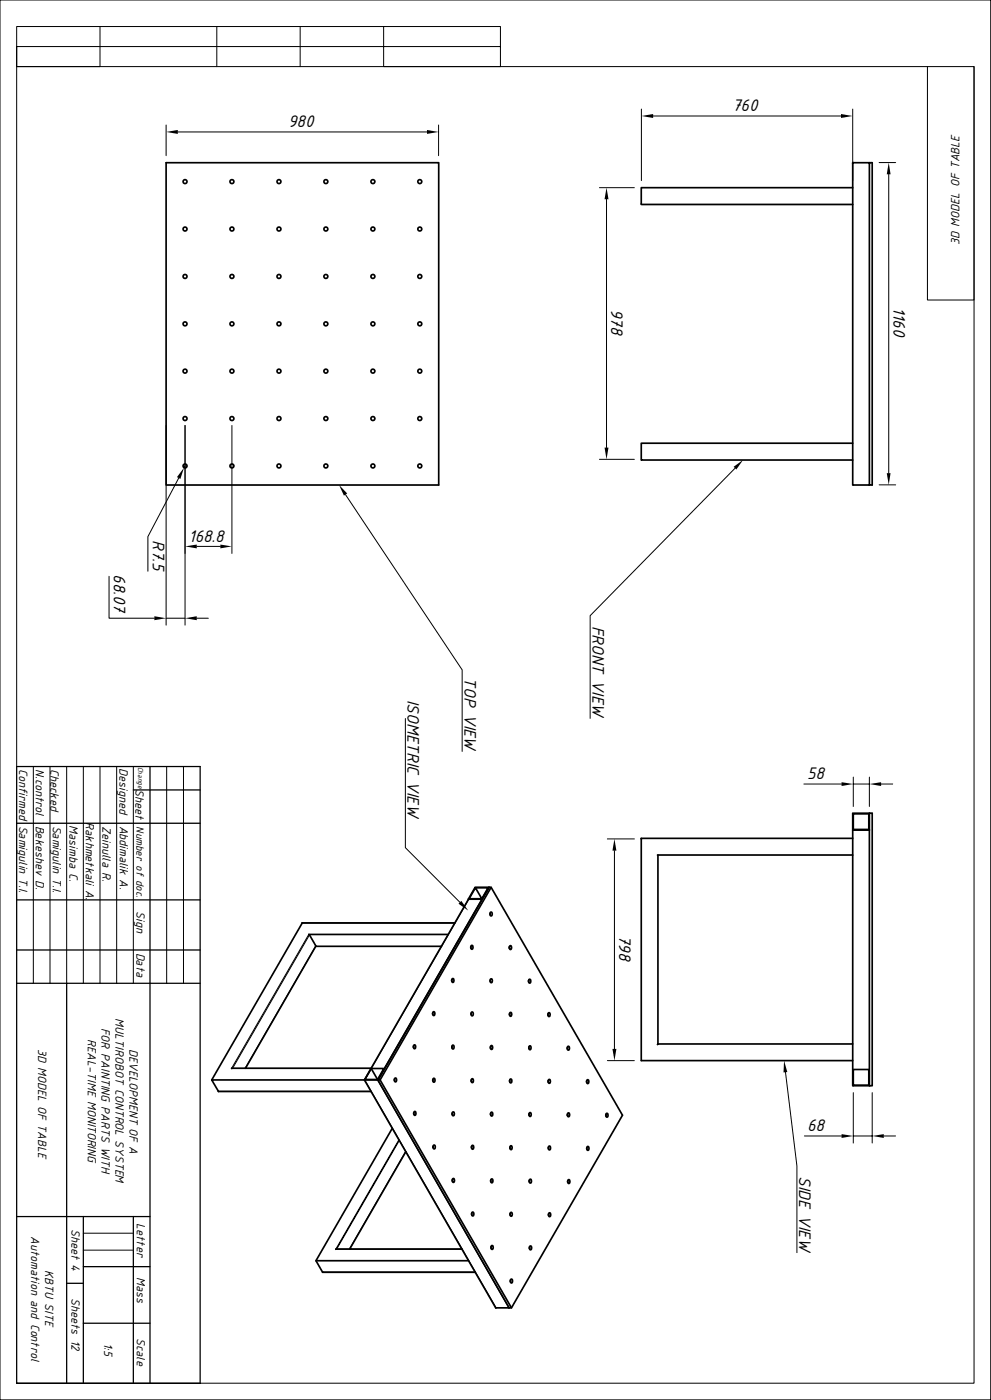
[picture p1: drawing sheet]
<svg xmlns="http://www.w3.org/2000/svg" width="297mm" height="420mm" viewBox="0 0 297 420" stroke-linecap="round" stroke-linejoin="round" font-family="sans-serif">
<g fill="none" stroke="#000" stroke-width=".51">
<path d="M49.8 48.8h81.7v96.7h-81.7zM255.6 56.3h-63.4v5h63.4M255.6 49v96.5h5M255.7 48.8l-.1 .2M255.7 48.8h4.9v.2M260.6 48.8h.8v96.7h-.8zM255.6 133h-63.4l.1 5h63.3M197.1 256.5h58.5M197.2 256.5v56.7M255.6 251.5h-63.4v66.7h63.4M255.6 244h5v5h-5zM255.6 249v76.7h4.9l.1-.2"/>
<path d="M255.7 244.1h4.7v4.7h-4.7zM255.7 249h4.9v76.5M260.6 244h.8v81.7h-.8v-.2M136.3 276.9h-45.7l-27.1 47.1M140.4 269.7v.1M140.4 269.7h4.1l-31.3 54.2-49.7 .1 2 3.4h45.7M140.4 269.7l-31.2 54.3 39.3 68.3h4.1M142.3 266.3l4.2-.1-2 3.6-4.1-.1zM142.5 266.3l1.9 3.3h-3.8zM142.5 266.3h3.8l-1.9 3.3M146.9 274v.4M146.9 273.8l.2-.2a.56 .56 0 0 1 .4 .6 .56 .56 0 0 1-.4 .5z"/>
<path d="M147.2 266.2l-33.3 57.8-.6 .1 39.3 68.2h.7l33.3-57.7-39.4-68.4h-.6l-33.3 57.8M94.7 283.9h37.6M134.3 280.3h-41.8l2.2 3.5-21.1 36.7M135.4 293.9v.4M135.5 293.7l.1-.1a.56 .56 0 0 1 .5 .5 .56 .56 0 0 1-.5 .6zM141.1 284v.4M141.2 283.8l.1-.2a.56 .56 0 0 1 .5 .6 .56 .56 0 0 1-.5 .5zM146.9 294v.4M147 293.8l.1-.1a.56 .56 0 0 1 .5 .5 .56 .56 0 0 1-.5 .6zM152.6 284.1v.4M152.7 283.8l.2-.1a.56 .56 0 0 1 .4 .6 .56 .56 0 0 1-.4 .5zM158.4 294.1v.5"/>
<path d="M158.5 293.9l.1-.1a.56 .56 0 0 1 .5 .5 .56 .56 0 0 1-.5 .6zM123.9 313.8v.4M124 313.6l.1-.1a.56 .56 0 0 1 .5 .5 .56 .56 0 0 1-.5 .6zM129.7 303.9v.4M129.8 303.7l.1-.2a.56 .56 0 0 1 .4 .6 .56 .56 0 0 1-.4 .5zM135.4 313.9v.4M135.5 313.7l.1-.1a.56 .56 0 0 1 .5 .5 .56 .56 0 0 1-.5 .6zM141.2 304v.4M141.3 303.7l.1-.1a.56 .56 0 0 1 .5 .6 .56 .56 0 0 1-.5 .5zM147 314v.5M147.1 313.8l.1-.1a.56 .56 0 0 1 .5 .5 .56 .56 0 0 1-.5 .6zM152.7 304.1v.4"/>
<path d="M152.8 303.9l.1-.2a.56 .56 0 0 1 .5 .6 .56 .56 0 0 1-.5 .5zM158.5 314.1v.4M158.6 313.9l.1-.1a.56 .56 0 0 1 .5 .5 .56 .56 0 0 1-.5 .6zM164.2 304.2v.4M164.3 304l.1-.2a.56 .56 0 0 1 .5 .6 .56 .56 0 0 1-.5 .5zM170 314.2v.5M170.1 314l.1-.1a.56 .56 0 0 1 .5 .6 .56 .56 0 0 1-.5 .5zM255.6 313.2h-58.4l-.1 .2M111.2 320.5h-41.8M111.3 320.5h3.8l-1.9 3.3h-3.9zM111.3 320.5l1.9 3.3M113.9 324l39.4 68.3"/>
<path d="M117.6 338.5l-22.9 39.7 2 3.5h45.8M118.2 323.8v.4M118.3 323.6l.1-.2a.56 .56 0 0 1 .5 .6 .56 .56 0 0 1-.5 .5zM124 333.8v.4M124.1 333.6l.1-.1a.56 .56 0 0 1 .5 .5 .56 .56 0 0 1-.5 .6zM129.7 323.8v.5M129.8 323.6l.1-.1a.56 .56 0 0 1 .5 .6 .56 .56 0 0 1-.5 .5zM135.5 333.9v.4M135.6 333.7l.1-.1a.56 .56 0 0 1 .5 .5 .56 .56 0 0 1-.5 .6zM141.2 324v.4M141.3 323.8l.1-.2a.56 .56 0 0 1 .5 .6 .56 .56 0 0 1-.5 .5zM147 334v.4"/>
<path d="M147.1 333.8l.1-.1a.56 .56 0 0 1 .5 .5 .56 .56 0 0 1-.5 .6zM152.7 324.1v.4M152.8 323.8l.2-.1a.56 .56 0 0 1 .4 .6 .56 .56 0 0 1-.4 .5zM158.5 334.1v.5M158.6 333.9l.2-.1a.56 .56 0 0 1 .4 .5 .56 .56 0 0 1-.4 .6zM164.3 324.2v.4M164.4 324l.1-.2a.56 .56 0 0 1 .5 .6 .56 .56 0 0 1-.5 .6zM170.1 334.2v.4M170.1 334.6h.1M170.1 334l.2-.1a.56 .56 0 0 1 .4 .5 .56 .56 0 0 1-.4 .6zM175.8 324.3v.4M175.9 324.1l.1-.2a.56 .56 0 0 1 .5 .6 .56 .56 0 0 1-.5 .5z"/>
<path d="M181.6 334.3v.5M181.6 334.6h.1M181.7 334.1l.1-.1a.56 .56 0 0 1 .4 .6 .56 .56 0 0 1-.4 .5zM255.7 320.8h4.7v4.7h-4.7zM121.6 345.5l-16.8 29.2M129.8 343.9v.4M129.9 343.7l.1-.2a.56 .56 0 0 1 .5 .6 .56 .56 0 0 1-.5 .5zM135.6 353.9v.4M135.6 353.7l.2-.1a.56 .56 0 0 1 .4 .5 .56 .56 0 0 1-.4 .6zM141.3 344v.4M141.4 343.7l.1-.1a.56 .56 0 0 1 .5 .6 .56 .56 0 0 1-.5 .5zM147.1 354v.5"/>
<path d="M147.2 353.8l.1-.1a.56 .56 0 0 1 .4 .5 .56 .56 0 0 1-.4 .6zM152.8 344.1v.4M152.9 343.9l.1-.2a.56 .56 0 0 1 .5 .6 .56 .56 0 0 1-.5 .5zM158.6 354.1v.4M158.7 353.9l.1-.1a.56 .56 0 0 1 .5 .5 .56 .56 0 0 1-.5 .6zM164.3 344.2v.4M164.4 344l.1-.2a.56 .56 0 0 1 .5 .6 .56 .56 0 0 1-.5 .5zM170.1 354.2v.5M170.2 354l.1-.1a.56 .56 0 0 1 .5 .6 .56 .56 0 0 1-.5 .5zM175.9 344.3v.4M175.9 344.1l.2-.1a.56 .56 0 0 1 .4 .5 .56 .56 0 0 1-.4 .6zM94.7 378.2h45.7"/>
<path d="M138.4 374.7l-37.8 .1M141.4 364v.4M141.4 363.8l.2-.2a.56 .56 0 0 1 .4 .6 .56 .56 0 0 1-.4 .5zM147.2 374v.4M147.2 373.8l.2-.1a.56 .56 0 0 1 .4 .5 .56 .56 0 0 1-.4 .6zM152.9 364.1v.4M153 363.9l.1-.2a.56 .56 0 0 1 .4 .6 .56 .56 0 0 1-.4 .5zM158.7 374.1v.5M158.8 373.9l.1-.1a.56 .56 0 0 1 .4 .6 .56 .56 0 0 1-.4 .5zM164.4 364.2v.4M164.5 364l.1-.1a.56 .56 0 0 1 .5 .5 .56 .56 0 0 1-.5 .6zM153 384.1v.4"/>
<path d="M153 383.9l.2-.1a.56 .56 0 0 1 .4 .5 .56 .56 0 0 1-.4 .6z"/>
<circle cx="55.5" cy="54.5" r=".59"/>
<circle cx="69.5" cy="54.5" r=".59"/>
<circle cx="83.6" cy="54.5" r=".59"/>
<circle cx="97.7" cy="54.5" r=".59"/>
<circle cx="111.8" cy="54.5" r=".59"/>
<circle cx="125.8" cy="54.5" r=".59"/>
<circle cx="55.5" cy="68.7" r=".59"/>
<circle cx="69.5" cy="68.7" r=".59"/>
<circle cx="83.6" cy="68.7" r=".59"/>
<circle cx="97.7" cy="68.7" r=".59"/>
<circle cx="111.8" cy="68.7" r=".59"/>
<circle cx="125.8" cy="68.7" r=".59"/>
<circle cx="55.5" cy="97.2" r=".59"/>
<circle cx="55.5" cy="82.9" r=".59"/>
<circle cx="69.5" cy="97.2" r=".59"/>
<circle cx="69.5" cy="82.9" r=".59"/>
<circle cx="83.6" cy="97.2" r=".59"/>
<circle cx="83.6" cy="82.9" r=".59"/>
<circle cx="97.7" cy="97.2" r=".59"/>
<circle cx="97.7" cy="82.9" r=".59"/>
<circle cx="111.8" cy="97.2" r=".59"/>
<circle cx="111.8" cy="82.9" r=".59"/>
<circle cx="125.8" cy="82.9" r=".59"/>
<circle cx="125.8" cy="97.2" r=".59"/>
<circle cx="55.5" cy="111.3" r=".59"/>
<circle cx="69.5" cy="111.3" r=".59"/>
<circle cx="83.6" cy="111.3" r=".59"/>
<circle cx="97.7" cy="111.3" r=".59"/>
<circle cx="111.8" cy="111.3" r=".59"/>
<circle cx="125.8" cy="111.3" r=".59"/>
<circle cx="55.5" cy="139.8" r=".59"/>
<circle cx="55.5" cy="125.6" r=".59"/>
<circle cx="69.5" cy="125.6" r=".59"/>
<circle cx="69.5" cy="139.8" r=".59"/>
<circle cx="83.6" cy="139.8" r=".59"/>
<circle cx="83.6" cy="125.6" r=".59"/>
<circle cx="97.7" cy="125.6" r=".59"/>
<circle cx="97.7" cy="139.8" r=".59"/>
<circle cx="111.8" cy="139.8" r=".59"/>
<circle cx="111.8" cy="125.6" r=".59"/>
<circle cx="125.8" cy="139.8" r=".59"/>
<circle cx="125.8" cy="125.6" r=".59"/>
</g>
<g fill="none" stroke="#000" stroke-width=".3">
<path d="M0 0h296.9v419.9h-296.9zM30 8v12h-25M65 8v12M90 8v12M115 8v12h35v-12h-145v12v-6h145M278 20v70h13.9v-70M49.8 37.5v9.2M53.3 39.6h74.7M131.4 37.5v9.2M192.2 32.7v21.5M195.7 34.8h56.4M255.6 32.7v21.5"/>
<path d="M179.7 56.3h10.4M181.8 59.8v74.5M263.5 48.8h4.9M266.4 52.3v89.6M49.8 127.6v59.9M55.5 139.7l-.3 .6M55.5 127.6v59.9M69.5 127.6v38.4M179.7 137.8h10.4M53.6 143.4l-9.3 17.6v10.4M103.5 148.4l35 52.6v24.4M220.3 140.5l-43.4 44.2v30.8"/>
<path d="M263.5 145.5h4.9M32.7 172.9v12.6h13.6M59 163.9h7M49.8 185.5h5.7M59 185.5h3.4M121.5 215.6v38.7l16.3 16.4M5 230v185h286.9v-395h-286.9v395h55M10 230v65M15 230v65M20 230v65M25 230v65M30 230v65"/>
<path d="M35 230v65M40 230v65M50 230v65M55 230v65M240.9 235.2h11.3M255.7 233.1v8.8M255.7 235.2h4.9M260.6 233.1v8.8M264.1 235.2h3.4M182 251.7h8.1M184.1 255.2v59.5M90.6 276.9h45.7"/>
<path d="M140.5 269.7l-31.2 54.3 39.4 68.3M146.6 266.2l-33.2 57.8M92.5 280.3l-23.1 40.2h41.8M92.8 280.5l-23.1 40M94.7 283.8l-21.2 36.7M182 318.2h8.1M65.4 327.4h45.8M113.1 324l39.4 68.3M113.3 323.8v.1M235.4 321.6l3.4 28.2v26M255.7 327.8v15.1M261.4 327.8v15.1"/>
<path d="M119.5 341.9l-18.9 32.9h37.9M119.7 342.1l-18.8 32.6M121.6 345.4l-16.9 29.3M241.1 340.8h11.1M255.7 340.8h5.7M264.9 340.8h3.5M25 370h14.8M25 375h14.8M96.6 381.6h45.8"/>
</g>
<circle cx="170.1" cy="334.3" r=".25" fill="#000"/>
<g fill="#000">
<path d="M49.8 39.6l3.5-.6v1.2zM128 39l3.4 .6-3.4 .6zM192.2 34.8l3.5-.6v1.2zM252.1 34.2l3.5 .6-3.5 .6zM181.8 56.3l.6 3.5h-1.2zM266.4 48.8l.5 3.5h-1.1zM181.2 134.3h1.2l-.6 3.5zM55.2 140.3l-1.1 3.4-1.1-.6zM101.6 145.5l2.5 2.5-1 .7zM219.9 140l2.8-2-2 2.8zM265.8 141.9h1.1l-.5 3.6zM55.5 163.9l3.5-.5v1.1z"/>
<path d="M66 163.4l3.5 .5-3.5 .6zM46.3 184.9l3.5 .6-3.5 .6zM55.5 185.5l3.5-.6v1.2zM252.2 234.7l3.5 .5-3.5 .6zM260.6 235.2l3.5-.5v1.1zM184.1 251.7l.6 3.5h-1.1zM138.3 270.3l2 2.9-2.9-2.1zM183.6 314.7h1.1l-.6 3.5zM235 318.2l1 3.4-1.2 .1zM252.2 340.2l3.5 .6-3.5 .6zM261.4 340.8l3.5-.6v1.2z"/>
</g>
<g fill="none" stroke="#000" stroke-width=".38">
<path d="M5 230h55v185M40 237h20M45 230v185M5 247h55M5 270h55M5 295h55M5 285h55M20 295v120M5 365h40M25 380h20M25 365v50M40 365v50"/>
<path d="M20 385h5M25 397h20"/>
</g>
<g font-size="5.4">
<text x="219.4" y="33.4">760</text>
<text x="86.3" y="38.2">980</text>
<text x="183.2" y="92.7" transform="rotate(90 183.2 92.7)">978</text>
<text x="267.8" y="92.1" transform="rotate(90 267.8 92.1)">1160</text>
<text x="45.8" y="162" transform="rotate(90 45.8 162)">R7.5</text>
<text x="56.5" y="162.5">168.8</text>
<text x="34.1" y="172.3" transform="rotate(90 34.1 172.3)">68.07</text>
<text x="177.6" y="187.8" transform="rotate(90 177.6 187.8)">FRONT VIEW</text>
<text x="139.2" y="203.2" transform="rotate(90 139.2 203.2)">TOP VIEW</text>
<text x="122.2" y="209.9" transform="rotate(90 122.2 209.9)">ISOMETRIC VIEW</text>
<text x="241.9" y="233.8">58</text>
<text x="185.6" y="280.4" transform="rotate(90 185.6 280.4)">798</text>
<text x="241.9" y="339.4">68</text>
<text x="239.6" y="352.8" transform="rotate(90 239.6 352.8)">SIDE VIEW</text>
</g>
<g font-size="3.9">
<text x="287.6" y="73.4" transform="rotate(-90 287.6 73.4)">3D MODEL OF TABLE</text>
<text x="5.7" y="230.7" transform="rotate(90 5.7 230.7)">Confirmed</text>
<text x="10.7" y="230.7" transform="rotate(90 10.7 230.7)">N.control</text>
<text x="15.2" y="230.7" transform="rotate(90 15.2 230.7)">Checked</text>
<text x="35.9" y="230.4" transform="rotate(90 35.9 230.4)">Designed</text>
<text x="40.6" y="236.7" transform="rotate(90 40.6 236.7)">Sheet</text>
<text x="5.7" y="247.7" transform="rotate(90 5.7 247.7)">Samigulin T.I.</text>
<text x="10.7" y="247.7" transform="rotate(90 10.7 247.7)">Bekeshev D.</text>
<text x="15.8" y="247.7" transform="rotate(90 15.8 247.7)">Samigulin T.I.</text>
<text x="20.8" y="247.6" transform="rotate(90 20.8 247.6)">Masimba C.</text>
<text x="25.7" y="246.7" transform="rotate(90 25.7 246.7)">Rakhmetkali A.</text>
<text x="30.7" y="247.8" transform="rotate(90 30.7 247.8)">Zeinulla R.</text>
<text x="35.9" y="247.7" transform="rotate(90 35.9 247.7)">Abdimalik A.</text>
<text x="40.9" y="273.3" transform="rotate(90 40.9 273.3)">Sign</text>
<text x="40.9" y="285.8" transform="rotate(90 40.9 285.8)">Data</text>
<text x="34.6" y="305.5" transform="rotate(90 34.6 305.5)">MULTIROBOT CONTROL SYSTEM</text>
<text x="26.3" y="311.7" transform="rotate(90 26.3 311.7)">REAL-TIME MONITORING</text>
<text x="30.4" y="308.5" transform="rotate(90 30.4 308.5)">FOR PAINTING PARTS WITH</text>
<text x="11.4" y="314.7" transform="rotate(90 11.4 314.7)">3D MODEL OF TABLE</text>
<text x="38.8" y="314.6" transform="rotate(90 38.8 314.6)">DEVELOPMENT OF A</text>
<text x="9.3" y="370.8" transform="rotate(90 9.3 370.8)">Automation and Control</text>
<text x="21.4" y="368.7" transform="rotate(90 21.4 368.7)">Sheet 4</text>
<text x="41" y="366.9" transform="rotate(90 41 366.9)">Letter</text>
<text x="13.5" y="381.1" transform="rotate(90 13.5 381.1)">KBTU SITE</text>
<text x="41" y="383.1" transform="rotate(90 41 383.1)">Mass</text>
<text x="21.4" y="389.4" transform="rotate(90 21.4 389.4)">Sheets 12</text>
<text x="41" y="401.4" transform="rotate(90 41 401.4)">Scale</text>
<text x="31.2" y="402.8" transform="rotate(90 31.2 402.8)">1:5</text>
</g>
<text font-size="3.5" x="40.9" y="247.9" transform="rotate(90 40.9 247.9)">Number of doc.</text>
<text font-size="2.3" x="41.4" y="230" transform="rotate(90 41.4 230)">Change</text>
</svg>
